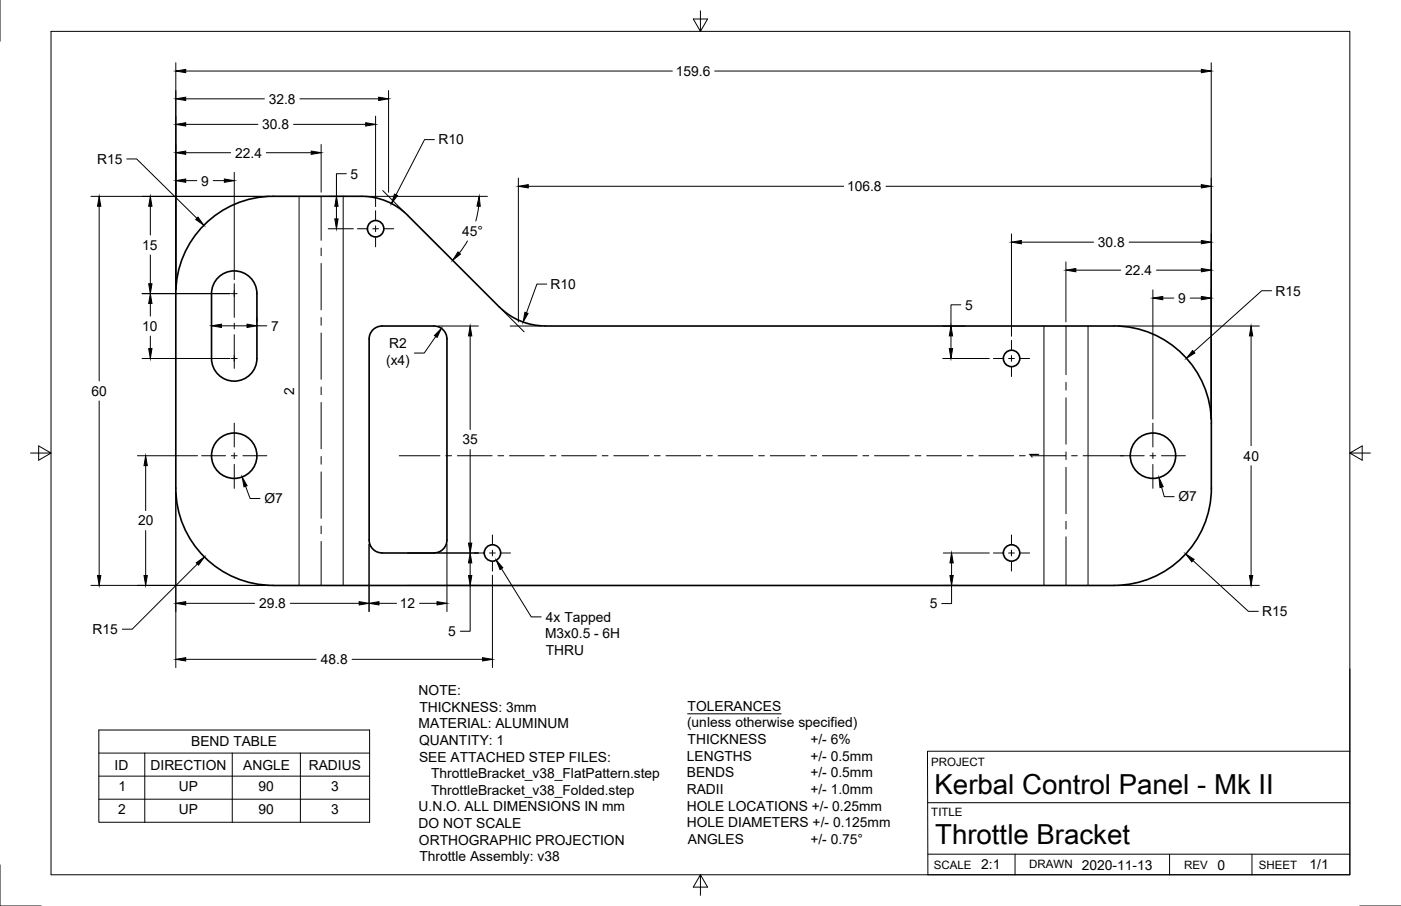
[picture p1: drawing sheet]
<svg xmlns="http://www.w3.org/2000/svg" width="432mm" height="279mm" viewBox="0 0 432 279" stroke-linecap="round" stroke-linejoin="round" font-family="sans-serif">
<!-- layer: Visible -->
<g fill="none" stroke="#000" stroke-width=".51">
<path d="M66.9 86a7 7 0 0 1 7.7-2 7 7 0 0 1 4.6 6.6v19.9a7 7 0 0 1-7 7 7 7 0 0 1-7-7v-20a7 7 0 0 1 1.7-4.5zM153.9 94.7l-28.3-28.3a20 20 0 0 0-14.1-5.9h-27.3a30 30 0 0 0-30 30v60a30 30 0 0 0 30 30l259.1 .1a30 30 0 0 0 30.1-30.1M153.9 94.7a20 20 0 0 0 14.2 5.8h175.2a30 30 0 0 1 30.1 30M114.9 101.7a4 4 0 0 1 2.9-1.2h16a4 4 0 0 1 4 4v62a4 4 0 0 1-4 4h-16a4 4 0 0 1-4-4v-62a4 4 0 0 1 1.1-2.8zM373.3 130.5v20"/>
<circle cx="115.8" cy="70.5" r="2.53"/>
<circle cx="311.8" cy="110.5" r="2.53"/>
<circle cx="72.2" cy="140.5" r="7"/>
<circle cx="355.4" cy="140.5" r="7"/>
<circle cx="151.8" cy="170.5" r="2.53"/>
<circle cx="311.8" cy="170.5" r="2.53"/>
</g>
<!-- layer: Center Lines -->
<g fill="none" stroke="#000" stroke-width=".31">
<path d="M99 60.5v13.6M99 76.5v2.4M110.2 70.5h2.9M114.9 70.5h1.7M115.8 65v2.9M115.8 69.7v1.7M115.8 73.2v2.9M118.4 70.5h2.9M71.3 90.6h1.8M72.2 87.5v10.4M72.2 99.7v1.7M99 81.3v14.2"/>
<path d="M99 97.9v2.4M71.3 110.6h1.8M72.2 103.2v10.4M99 102.7v14.3M99 119.4v2.3M306.2 110.6h2.9M310.9 110.6h1.7M311.7 105v2.9M311.7 109.6v1.8M311.7 113.2v2.9M314.4 110.6h2.9M328.5 100.5v15"/>
<path d="M328.5 117.9v2.4M72.2 130.5v7.4M72.2 139.7v1.7M99 124.1v14.3M328.5 122.7v14.3M328.5 139.4v2.3M355.3 130.5v7.4M355.3 139.7v1.7M62.1 140.5h7.4M71.3 140.5h1.8M72.2 143.2v7.4M74.9 140.5h7.3"/>
<path d="M99 140.8v2.4M99 145.5v14.3M123.1 140.5h12.5M137.4 140.5h1.8M141 140.5h10.7M153.5 140.5h1.7M157 140.5h10.7M169.5 140.5h1.8M173.1 140.5h10.7M185.6 140.5h1.8M189.2 140.5h10.7M201.7 140.5h1.8"/>
<path d="M205.3 140.5h10.7M217.7 140.5h1.8M221.3 140.5h10.7M233.8 140.5h1.8M237.4 140.5h10.7M249.9 140.5h1.8M253.5 140.5h10.7M266 140.5h1.8M269.5 140.5h10.7M282 140.5h1.8M285.6 140.5h10.7M298.1 140.5h1.8"/>
<path d="M301.7 140.5h10.7M314.2 140.5h1.8M317.8 140.5h10.7M328.5 144.1v14.3M330.3 140.5h1.7M333.8 140.5h18.8M354.4 140.5h1.8M355.3 143.2v7.4M358 140.5h7.4M99 162.2v2.4M99 167v13.6M146.2 170.5h2.9"/>
<path d="M150.9 170.5h1.8M151.8 165v2.9M151.8 169.7v1.7M151.8 173.2v2.9M154.4 170.5h2.9M306.2 170.5h2.9M310.9 170.5h1.7M311.7 165v2.9M311.7 169.7v1.7M311.7 173.2v2.9M314.4 170.5h2.9M328.5 160.8v2.4"/>
<path d="M328.5 165.5v15.1"/>
</g>
<!-- layer: Visible Narrow -->
<path d="M92.2 60.5v120.1M105.8 60.5v120.1M321.8 100.5v80.1M335.3 100.5v80.1" fill="none" stroke="#000" stroke-width=".31"/>
<!-- layer: Border -->
<path d="M0 0v12.7M15.7 9.7h400.3v260.1h-400.3zM215.9 3.3v6.4l-2.2-3.8h4.4l-2.2 3.8M9.4 139.7h6.3l-3.8-2.2v4.4l3.8-2.2M416 139.7l3.8 2.2v-4.4l-3.8 2.2h6.4M0 266.7v12.7h12.7M215.9 269.8l2.2 3.8h-4.4l2.2-3.8v6.3M419.1 279.4h12.7" fill="none" stroke="#000" stroke-width=".31"/>
<!-- layer: Titleblock -->
<path d="M416 206.3v63.5h-130l-.1-38.1h130.1M286 247.5h130M286 263.4h130M312.8 263.4v6.4M360.5 263.4v6.4M385.9 263.4v6.4" fill="none" stroke="#000" stroke-width=".31"/>
<!-- layer: Annotations -->
<path d="M154.6 175.4l9.1 14.8h3.1M211.9 220.1h28.9" fill="none" stroke="#000" stroke-width=".31"/>
<path d="M153 172.8l2 2.3-.9 .5z" fill="#000" stroke="#000" stroke-width=".31"/>
<!-- layer: Dimensions -->
<g fill="none" stroke="#000" stroke-width=".31">
<path d="M54.2 19.4v69.9M373.3 19.4v109.9M57.2 38.4h22.3M57.2 21.9h150M57.2 30.5h24.3M90.5 38.4h22.2M92.5 30.5h24.2M115.8 35.8v27.9M119.8 27.9v31.4M220.3 21.9h150M39.1 49h3l18.6 18.3M57.2 55.7h3.5"/>
<path d="M57.2 47.1h13.9M65.7 55.7h3.5M72.2 53.2v33M82.1 47.1h13.8M99 44.6v14.7M106.7 53.6h-3v7M118 58.8l6.7 6.7M133.9 43.1h-3l-8.8 17M159.8 54.9v44.4M162.8 57.4h97.2M273.1 57.4h97.2M28 60.6h54.9"/>
<path d="M30.6 63.6v53.9M46.3 63.6v8.9M46.3 78.6v8.9M101.2 60.6h5.4M101.2 70.5h7.7M103.7 63.6v3.9M112.8 60.6h37.4M144.1 74.3l-2.5 3.7M147.5 63.6l-.9 4.6M311.7 72.1v31.6M314.8 74.7h22.3M348 74.7h22.3"/>
<path d="M43.8 90.6h27.1M46.3 93.6v3.9M65.2 97.9v1.3M79.2 97.9v1.3M154.8 95.6l6.7 6.7M168.5 87.6h-3l-3.2 8.9M296.1 94h-3v6.5M328.5 80.8v18.5M331.6 83.3h13.8M355.3 89.4v39.8M356.4 83.3h13.9M358.4 91.9h3.4"/>
<path d="M366.8 91.9h3.5M391.9 89.7h-3l-21 18.8M43.8 110.6h27.1M46.3 103.6v3.9M68.2 100.5h7.9M79.2 100.5h3M134.3 103.8l-3.6 5.1h-3M135 100.5h12.4M144.9 103.6v28.9M157.2 100.5h9.6M290.6 110.6h14.3M290.6 100.5h6.9"/>
<path d="M293.1 103.6v3.9M344.6 100.5h43.5M385.6 103.6v33.9M30.6 123.6v53.9M144.9 138.6v28.9M42.4 140.5h18.5M44.9 143.6v13.9M54.2 151.8v54.1M75.7 150l1.4 3.7h3M358 150.2l.8 3h3.1M385.6 143.6v33.9M44.9 163.6v13.9"/>
<path d="M60.8 173.9l-20.1 20.1h-3M113.7 167.8v20.8M125.6 170.5h21.8M137.8 167.8v20.8M144.9 173.6v3.9M151.8 177.4v28.5M290.7 170.5h14.2M293.3 173.6v3.9M367.7 172.9l17.1 15.6h3M28 180.5h54.9M57.2 186.1h21.3M89.5 186.1h21.2"/>
<path d="M116.8 186.1h5.4M125.6 180.5h21.8M129.3 186.1h5.4M144.9 180.5v14.2h-3M290.7 180.5h4.4M293.3 180.5v5.6h-3.1M344.6 180.5h43.5M57.2 203.3h40.2M108.5 203.3h40.2"/>
</g>
<g fill="#000" stroke="#000" stroke-width=".31">
<path d="M54.2 38.4l3-.6v1.1zM54.2 21.9l3-.5v1zM54.2 30.5l3-.5v1zM112.7 37.8l3.1 .6-3.1 .5zM116.7 30l3.1 .5-3.1 .5zM370.3 21.4l3 .5-3 .5zM54.2 55.7l3-.5v1zM54.2 47.1l3-.5v1zM69.2 55.2l3 .5-3 .5zM95.9 46.6l3.1 .5-3.1 .5zM121.6 59.8l.9 .5-1.9 2.5zM159.8 57.4l3-.5v1.1z"/>
<path d="M370.3 56.9l3 .5-3 .6zM30.6 60.6l.5 3h-1zM46.3 60.6l.5 3h-1zM61 67l1.8 2.5-2.5-1.8zM103.2 67.5h1l-.5 3zM103.7 60.6l.5 3h-1zM141.2 77.7l.7 .7-2.4 1.9zM147.7 60.6l.3 3h-1zM311.7 74.7l3.1-.5v1zM370.3 74.2l3 .5-3 .5zM45.8 87.5h1l-.5 3.1zM46.3 90.6l.5 3h-1z"/>
<path d="M65.2 100.5l3-.5v1zM76.1 100l3.1 .5-3.1 .5zM161.8 96.3l1 .3-1.6 2.8zM328.5 83.3l3.1-.5v1zM355.3 91.9l3.1-.5v1zM370.3 82.8l3 .5-3 .5zM370.3 91.4l3 .5-3 .5zM45.8 107.5h1l-.5 3.1zM136 101.3l-1.3 2.8-.8-.6zM144.9 100.5l.5 3.1h-1zM292.6 107.5h1l-.5 3.1zM293.1 100.5l.5 3.1h-1z"/>
<path d="M367.6 108.1l.7 .8-2.6 1.6zM385.6 100.5l.5 3.1h-1zM44.9 140.5l.5 3.1h-1zM74.6 147.1l1.6 2.7-1 .3zM357.2 147.3l1.3 2.8-1 .3zM30.1 177.5h1l-.5 3zM44.4 177.5h1l-.5 3zM60.5 173.6l2.5-1.8-1.8 2.5zM144.9 170.5l.5 3.1h-1zM144.4 177.5h1l-.5 3zM144.4 167.5h1l-.5 3zM293.3 170.5l.5 3.1h-1z"/>
<path d="M292.8 177.5h1l-.5 3zM365.4 170.8l2.6 1.7-.7 .7zM385.1 177.5h1l-.5 3zM54.2 186.1l3-.6v1.1zM110.7 185.5l3 .6-3 .5zM113.7 186.1l3.1-.6v1.1zM134.7 185.5l3.1 .6-3.1 .5zM54.2 203.3l3-.5v1zM148.7 202.8l3.1 .5-3.1 .5z"/>
</g>
<!-- layer: BOM -->
<path d="M30.5 225.1h83.4v28.5h-83.4zM30.5 232.2h83.4M30.5 239.4h83.4M44.6 232.2v21.4M71.6 232.2v21.4M92.6 232.2v21.4M30.5 246.5h83.4" fill="none" stroke="#000" stroke-width=".31"/>
<g font-size="8.5">
<text x="288" y="244.8">Kerbal Control Panel - Mk II</text>
<text x="288.2" y="260.2">Throttle Bracket</text>
</g>
<g font-size="4.3">
<text x="208.3" y="23.4">159.6</text>
<text x="82.8" y="32">32.8</text>
<text x="80.8" y="39.9">30.8</text>
<text x="135.1" y="44.6">R10</text>
<text x="29.9" y="50.5">R15</text>
<text x="72.5" y="48.6">22.4</text>
<text x="62" y="57.2">9</text>
<text x="108.1" y="55.1">5</text>
<text x="261.1" y="58.9">106.8</text>
<text x="43.8" y="77">15</text>
<text x="142.5" y="72.7">45°</text>
<text x="338.4" y="76.2">30.8</text>
<text x="169.7" y="89.1">R10</text>
<text x="346.8" y="84.8">22.4</text>
<text x="297.5" y="95.5">5</text>
<text x="363.1" y="93.4">9</text>
<text x="393.1" y="91.2">R15</text>
<text x="43.8" y="102">10</text>
<text x="83.6" y="102">7</text>
<text x="119.9" y="107.4">R2</text>
<text x="119" y="112.5">(x4)</text>
<text x="28.2" y="122">60</text>
<text x="90.7" y="121.7" transform="rotate(-90 90.7 121.7)">2</text>
<text x="142.5" y="137">35</text>
<text x="320.2" y="141.6" transform="rotate(-90 320.2 141.6)">1</text>
<text x="383.3" y="142">40</text>
<text x="81.5" y="155.2">Ø7</text>
<text x="363.2" y="154.6">Ø7</text>
<text x="42.6" y="162">20</text>
<text x="79.9" y="187.6">29.8</text>
<text x="123.3" y="187.6">12</text>
<text x="168.3" y="191.7">4x Tapped</text>
<text x="286.5" y="187.6">5</text>
<text x="389" y="190">R15</text>
<text x="28.5" y="195.5">R15</text>
<text x="138.1" y="196.2">5</text>
<text x="168" y="196.8">M3x0.5 - 6H</text>
<text x="168.2" y="201.9">THRU</text>
<text x="98.9" y="204.8">48.8</text>
<text x="129" y="214.4">NOTE:</text>
<text x="129.2" y="219.5">THICKNESS: 3mm</text>
<text x="211.9" y="219.2">TOLERANCES</text>
<text x="129" y="224.6">MATERIAL: ALUMINUM</text>
<text x="211.8" y="224.3">(unless otherwise specified)</text>
<text x="58.9" y="230.2">BEND TABLE</text>
<text x="129.2" y="229.7">QUANTITY: 1</text>
<text x="211.9" y="229.5">THICKNESS</text>
<text x="249.8" y="229.5">+/- 6%</text>
<text x="35.3" y="237.3">ID</text>
<text x="46.4" y="237.3">DIRECTION</text>
<text x="75" y="237.3">ANGLE</text>
<text x="95.1" y="237.3">RADIUS</text>
<text x="129.2" y="234.9">SEE ATTACHED STEP FILES:</text>
<text x="132.9" y="239.9">ThrottleBracket_v38_FlatPattern.step</text>
<text x="211.7" y="234.6">LENGTHS</text>
<text x="211.7" y="239.8">BENDS</text>
<text x="249.8" y="234.6">+/- 0.5mm</text>
<text x="249.8" y="239.8">+/- 0.5mm</text>
<text x="36.5" y="243.9">1</text>
<text x="55.1" y="243.9">UP</text>
<text x="79.7" y="243.9">90</text>
<text x="102.1" y="243.9">3</text>
<text x="132.9" y="245">ThrottleBracket_v38_Folded.step</text>
<text x="211.7" y="244.9">RADII</text>
<text x="249.8" y="244.9">+/- 1.0mm</text>
<text x="36.4" y="251.1">2</text>
<text x="55.1" y="251">UP</text>
<text x="79.7" y="251.1">90</text>
<text x="102.1" y="251.1">3</text>
<text x="129" y="250.2">U.N.O. ALL DIMENSIONS IN mm</text>
<text x="211.7" y="250">HOLE LOCATIONS +/- 0.25mm</text>
<text x="129" y="255.3">DO NOT SCALE</text>
<text x="211.7" y="255.1">HOLE DIAMETERS +/- 0.125mm</text>
<text x="129.1" y="260.4">ORTHOGRAPHIC PROJECTION</text>
<text x="212" y="260.3">ANGLES</text>
<text x="249.8" y="260.3">+/- 0.75°</text>
<text x="129.2" y="265.5">Throttle Assembly: v38</text>
<text x="302.4" y="267.9">2:1</text>
<text x="333.4" y="268.2">2020-11-13</text>
<text x="375.2" y="268.2">0</text>
<text x="403.6" y="268">1/1</text>
</g>
<g font-size="3.5">
<text x="287" y="236.2">PROJECT</text>
<text x="287" y="251.5">TITLE</text>
<text x="287.8" y="267.8">SCALE</text>
<text x="317.2" y="267.8">DRAWN</text>
<text x="365" y="267.9">REV</text>
<text x="388" y="267.9">SHEET</text>
</g>
</svg>
